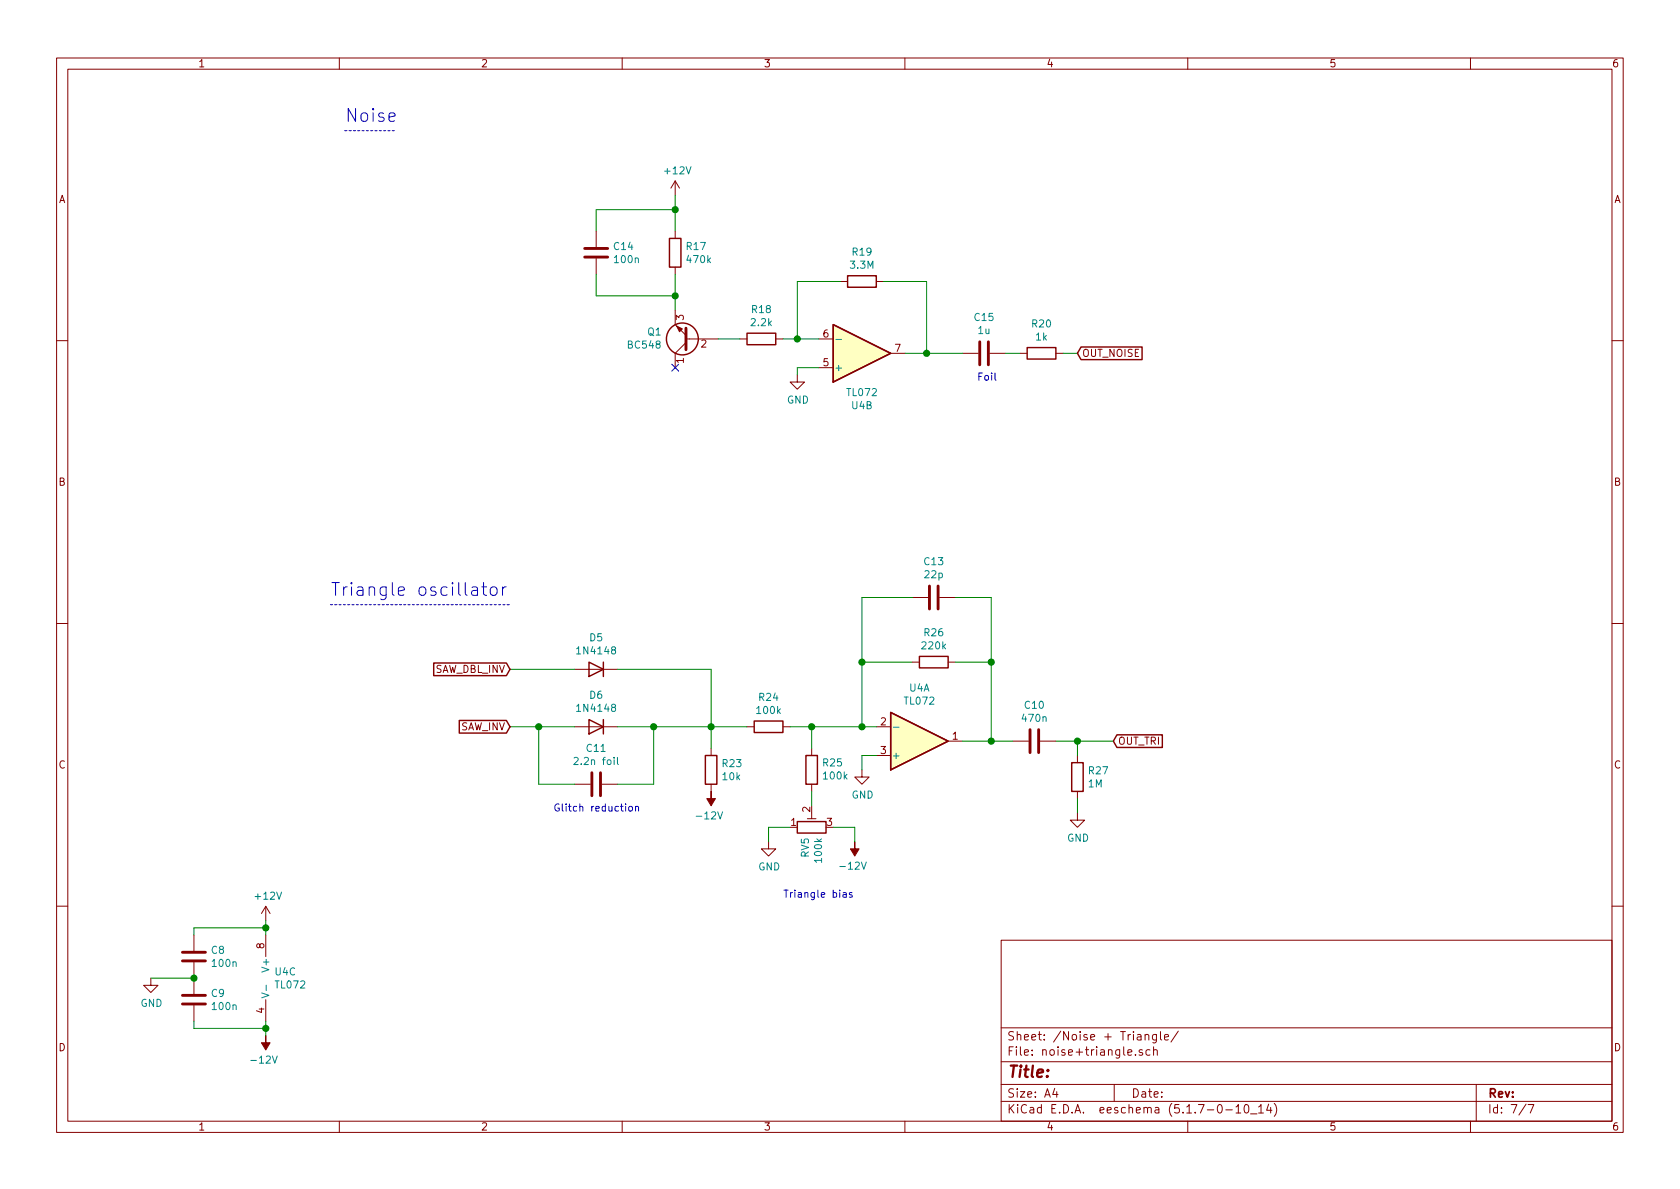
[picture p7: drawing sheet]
<svg xmlns="http://www.w3.org/2000/svg" width="297mm" height="210mm" viewBox="0 0 297 210" stroke-linecap="round" stroke-linejoin="round" font-family="sans-serif">
<g fill="none" stroke="#840000" stroke-width=".18">
<path d="M10 10.3h277v189.9h-277zM12 12.2h273v186.1h-273zM60 10.3v1.9M110 10.3v1.9M160 10.3v1.9M210 10.3v1.9M260 10.3v1.9M119.4 32l-.8 1.3M119.4 32v2.5M119.4 32l.7 1.3M105.4 40.9v2.8M105.4 45.7v2.8"/>
<path d="M119.4 54.9v2.5l1.9 1.9M119.4 40.9v1.3M119.4 47.2v1.3M121.3 59.9h5.7M130.8 59.9h1.3M137.2 59.9h1.2M144.8 59.9h2.5M148.6 49.8h1.3M154.9 49.8h1.3M10 60.2h2M121.3 60.6l-1.9 1.9v2.5M141 66.3v1.3h1.2l-1.2 1.2-1.3-1.2h1.3"/>
<path d="M144.8 65h2.5M157.5 62.5h2.5M170.2 62.5h2.8M175 62.5h2.8M180.3 62.5h1.3M186.7 62.5h1.3M285 60.2h2M10 110.3h2M101.6 118.4h7.6M161.3 105.7h2.8M161.3 117.1h1.3M166.1 105.7h2.8"/>
<path d="M167.6 117.1h1.3M285 110.3h2M101.6 128.5h7.6M101.6 138.7h2.8M106.4 138.7h2.8M125.7 132.3v1.3M125.7 138.7v1.2M132.1 128.5h1.2M138.4 128.5h1.3M143.5 132.3v1.3M143.5 138.7v1.2M152.4 136.1v1.3h1.3l-1.3 1.3-1.3-1.3h1.3"/>
<path d="M154.9 128.5h2.6M154.9 133.6h2.6M167.6 131.1h2.6M179.1 131.1h2.8M183.9 131.1h2.8M190.5 133.6v1.3M190.5 139.9v1.3M135.9 148.8v1.3h1.3l-1.3 1.3-1.3-1.3h1.3M142.7 144.8h1.6M143.5 143.8v1M190.5 143.8v1.2h1.3l-1.3 1.3-1.3-1.3h1.3M10 160.2h2"/>
<path d="M26.7 173v1.2h1.2l-1.2 1.3-1.3-1.3h1.3M34.3 165.3v2.8M34.3 170.2v5.6M34.3 177.8v2.8M47 160.3v2.5M47 165.3v3.9M47 176.8v3.8M47 160.3l-.8 1.2M47 160.3l.8 1.2M177 166.3h108v32h-108zM285 160.2h2M60 198.3v1.9"/>
<path d="M110 198.3v1.9M160 198.3v1.9M177 194.8h108M177 191.8h108M177 187.8h108M177 181.8h108M186.5 192.5l-.4 1h1M186.8 193v1M197 191.8v3M199.4 186.1l.7-.1v-.3l-.5-.1-.2 .2 .1 .7h.6M200.8 186.5v.1M202 185.7a.37 .37 0 0 0-.6 .1l.1 .2 .5 .2 .1 .1-.3 .3-.4-.1"/>
<path d="M202.5 183.1v-.1a.37 .37 0 0 1 .6 .1v.8M202.5 182.9v1M203.3 185.7l-.4-.1-.3 .3 .1 .6 .2 .1 .4-.1M204 185.7a.37 .37 0 0 1 .6 .1v.8M204 185.1v1.5M204.5 182.9v1.2l-.3 .3-.4-.1M204.5 183l-.5-.1-.2 .3v.6l.2 .1 .5-.1M205.2 182.4v1.3l.2 .2M205.9 183.4l.7-.1v-.3l-.5-.1-.2 .2 .1 .7h.6M208.3 182.3l-1.3 2M210 198.3v1.9M216.7 196.3h1.2"/>
<path d="M218.5 195.8l.4-.5v1.5M218.5 196.8h.9M220.1 195.5l.3-.2a.94 .94 0 0 1 0 1.5 .82 .82 0 0 1-.3-1.3zM221.1 197h1.1M222.5 195.8l.5-.5v1.5M222.5 196.8h.9M224.3 195.2l-.3 1.1h.9M224.7 195.8v1M225.3 195.1a1.71 1.71 0 0 1 0 2.3M260 198.3v1.9M261 191.8v6.5M269.8 195.2l-1.2 2"/>
<path d="M270.2 195.3h1l-.6 1.5"/>
</g>
<g fill="#ffffc2" stroke="#ffffc2" stroke-width=".18">
<path d="M157.5 126l10.1 5.1-10.1 5z"/>
<path d="M147.3 57.4l10.2 5.1-10.2 5.1z"/>
</g>
<g fill="none" stroke="#840000" stroke-width=".25">
<path d="M118.4 42.2h2v5h-2zM132.1 58.9h5.1v2.1h-5.1zM147.3 57.4l10.2 5.1-10.2 5.1zM149.9 48.8h5v2h-5zM181.6 61.5h5.1v2h-5.1zM191.1 61.4h10.8v2.2h-10.8l-.6-1.1zM76.7 117.2h12.8l.7 1.2-.7 1.1h-12.8zM104.1 117.1l2.6 1.3-2.6 1.2zM106.7 117.1v2.5M162.6 116.1h5v2h-5zM81.2 127.4h8.3l.7 1.1-.7 1.1h-8.3zM104.1 127.2l2.6 1.3-2.6 1.3z"/>
<path d="M106.7 127.2v2.6M124.7 133.6h2v5.1h-2zM133.3 127.5h5.1v2h-5.1zM142.5 133.6h2v5.1h-2zM157.5 126l10.1 5.1-10.1 5zM189.5 134.9h2v5h-2zM197.5 129.9h8v2.3h-8l-.7-1.1zM141 145.3h5v2h-5z"/>
<circle cx="120.6" cy="59.9" r="2.82"/>
</g>
<path d="M147.8 60h1M101.5 134.1l.5-.2 .2 .4-.8 .9h.8M109.2 133.9v1.1l.1 .2M158 128.6h1M46.3 175.6l1.2 .4-1.2 .4M47.1 174.2v1" fill="none" stroke="#008484" stroke-width=".18"/>
<g fill="none" stroke="#840000" stroke-width=".51">
<path d="M103.4 45.5h4M103.4 43.9h4M121.3 58v3.8M173.2 60.4v4.1M174.8 60.4v4.1M164.3 103.6v4.1M165.9 103.6v4.1M104.6 136.6v4.1M106.2 136.6v4.1M182.1 129v4.1M183.6 129v4.1M32.3 169.9h4"/>
<path d="M32.3 168.4h4M32.3 177.5h4M32.3 176h4"/>
</g>
<g fill="#840000" stroke="#840000" stroke-width=".18">
<path d="M47 183.1v1.3h.8l-.8 1.3-.8-1.3h.8z"/>
<path d="M119.6 57.7l1 .5-.5 .5z"/>
<path d="M125.7 139.9v1.3h.8l-.8 1.3-.7-1.3h.7z"/>
<path d="M151.1 148.8v1.3h.8l-.8 1.3-.7-1.3h.7z"/>
</g>
<path d="M61 23.1h8.8M58.4 106.9h31.8" fill="none" stroke="#0000c2" stroke-width=".18" stroke-dasharray=".4 .4"/>
<g fill="none" stroke="#008400" stroke-width=".18">
<path d="M119.4 34.5v6.4M119.4 37.1h-14v3.8M105.4 48.5v3.8h14M119.4 48.5v6.4M127 59.9h3.8M138.4 59.9h6.4M148.6 49.8h-7.6v10.1M156.2 49.8h7.6v12.7M144.8 65h-3.8v1.3M160 62.5h10.2M177.8 62.5h2.5M188 62.5h2.5"/>
<path d="M90.2 118.4h11.4M109.2 118.4h16.5v13.9M152.4 117.1h8.9M161.3 105.7h-8.9v22.8M168.9 117.1h6.4M168.9 105.7h6.4v25.4M90.2 128.5h11.4M95.2 128.5v10.2h6.4M109.2 128.5h22.9M115.6 128.5v10.2h-6.4M139.7 128.5h15.2M143.5 128.5v3.8"/>
<path d="M143.5 139.9v2.6M154.9 133.6h-2.5v2.5M170.2 131.1h8.9M186.7 131.1h10.1M190.5 131.1v2.5M139.7 146.3h-3.8v2.5M147.3 146.3h3.8v2.5M190.5 141.2v2.6M26.7 173h7.6M47 162.8v2.5M47 164.1h-12.7v1.2M34.3 180.6v1.3h12.7"/>
<path d="M47 180.6v2.5"/>
</g>
<g fill="none" stroke="#0000c2" stroke-width=".18">
<path d="M175.9 66v1.1l.2 .1M83.5 103.9l.2-.1 .6 .1 .1 1.4M84.4 104.3l-.7 .1a.45 .45 0 0 0-.3 .4 .45 .45 0 0 0 .3 .5l.7-.1M85.2 103.8h.8M85.5 103v2l.1 .2 .4 .1M86.8 104a.63 .63 0 0 1 1.1 .2v.6a.62 .62 0 0 1-.6 .5 .62 .62 0 0 1-.6-.5zM88.8 103.8v1.5M89.5 103.8a.54 .54 0 0 0-.7 .4M110.6 142.2v.1M110.6 142.6v.8M111.3 142.6h.3l.2 .2-.1 .6h-.3l-.2-.2zM112.4 142.7l.1-.1h.4v.8"/>
<path d="M112.4 142.6v.8M149.1 157.9h.5v.8M149.6 158.1l-.4 .1-.2 .2 .1 .2h.5M150.6 157.9l-.3-.1-.1 .2v.2l.4 .1v.3h-.4"/>
</g>
<g fill="#008400" stroke="#008400" stroke-width=".25">
<circle cx="119.4" cy="37.1" r=".51"/>
<circle cx="119.4" cy="52.3" r=".51"/>
<circle cx="47" cy="164.1" r=".51"/>
<circle cx="95.3" cy="128.5" r=".51"/>
<circle cx="115.6" cy="128.5" r=".51"/>
<circle cx="175.3" cy="117.1" r=".51"/>
<circle cx="152.4" cy="117.1" r=".51"/>
<circle cx="47" cy="181.9" r=".51"/>
<circle cx="141" cy="59.9" r=".51"/>
<circle cx="190.5" cy="131.1" r=".51"/>
<circle cx="175.3" cy="131.1" r=".51"/>
<circle cx="34.3" cy="173" r=".51"/>
<circle cx="152.4" cy="128.5" r=".51"/>
<circle cx="163.8" cy="62.5" r=".51"/>
<circle cx="125.7" cy="128.5" r=".51"/>
<circle cx="143.5" cy="128.5" r=".51"/>
</g>
<path d="M118.8 64.4l1.2 1.2M120 64.4l-1.2 1.2" fill="none" stroke="#000084" stroke-width=".18"/>
<g font-size="3.1" fill="#0000c2">
<text x="61" y="21.6">Noise</text>
<text x="58.4" y="105.4">Triangle oscillator</text>
</g>
<text font-size="2.8" fill="#840000" x="178" y="190.5">Title:</text>
<g font-size="2.1" fill="#840000">
<text x="178" y="184">Sheet: /Noise + Triangle/</text>
<text x="178" y="186.7">File: noise+triangle.sch</text>
<text x="178" y="196.9">KiCad E.D.A. eeschema (5.1.7-0-10_14)</text>
<text x="178" y="194.1">Size: A4</text>
<text x="200" y="194.1">Date:</text>
<text x="263" y="194.1">Rev:</text>
<text x="263" y="196.9">Id: 7/7</text>
</g>
<g font-size="1.8" fill="#840000">
<text x="35" y="11.9">1</text>
<text x="85" y="11.9">2</text>
<text x="135" y="11.9">3</text>
<text x="185" y="11.9">4</text>
<text x="235" y="11.9">5</text>
<text x="285" y="11.9">6</text>
<text x="10.4" y="35.9">A</text>
<text x="285.4" y="35.9">A</text>
<text x="120.9" y="56.6" transform="rotate(-90 120.9 56.6)">3</text>
<text x="145.6" y="59.7">6</text>
<text x="120.9" y="64.2" transform="rotate(-90 120.9 64.2)">1</text>
<text x="124" y="61.5">2</text>
<text x="145.6" y="64.8">5</text>
<text x="158.3" y="62.2">7</text>
<text x="191.3" y="63.1">OUT_NOISE</text>
<text x="10.4" y="85.9">B</text>
<text x="285.4" y="85.9">B</text>
<text x="76.7" y="119">SAW_DBL_INV</text>
<text x="81.3" y="129.2">SAW_INV</text>
<text x="155.7" y="128.3">2</text>
<text x="168.4" y="130.8">1</text>
<text x="197.6" y="131.7">OUT_TRI</text>
<text x="10.4" y="135.9">C</text>
<text x="155.7" y="133.3">3</text>
<text x="285.4" y="135.9">C</text>
<text x="143.3" y="143.6" transform="rotate(-90 143.3 143.6)">2</text>
<text x="139.9" y="146">1</text>
<text x="146.2" y="146">3</text>
<text x="46.7" y="167.7" transform="rotate(-90 46.7 167.7)">8</text>
<text x="46.7" y="179.2" transform="rotate(-90 46.7 179.2)">4</text>
<text x="10.4" y="185.9">D</text>
<text x="285.4" y="185.9">D</text>
<text x="35" y="199.9">1</text>
<text x="85" y="199.9">2</text>
<text x="135" y="199.9">3</text>
<text x="185" y="199.9">4</text>
<text x="235" y="199.9">5</text>
<text x="285" y="199.9">6</text>
</g>
<g font-size="1.8" fill="#008484">
<text x="117.7" y="30.8">+12V</text>
<text x="108.6" y="44.2">C14</text>
<text x="108.8" y="46.5">100n</text>
<text x="121.4" y="44.2">R17</text>
<text x="121.6" y="46.5">470k</text>
<text x="150.4" y="47.5">3.3M</text>
<text x="150.8" y="45.2">R19</text>
<text x="114.6" y="59.3">Q1</text>
<text x="132.9" y="57.7">2.2k</text>
<text x="133" y="55.4">R18</text>
<text x="172.4" y="56.8">C15</text>
<text x="173" y="59.1">1u</text>
<text x="182.5" y="57.9">R20</text>
<text x="111.2" y="61.6">BC548</text>
<text x="147.4" y="65.7">+</text>
<text x="183.2" y="60.2">1k</text>
<text x="139.1" y="71.4">GND</text>
<text x="149.9" y="70">TL072</text>
<text x="150.6" y="72.4">U4B</text>
<text x="163.5" y="99.9">C13</text>
<text x="163.6" y="102.3">22p</text>
<text x="104.3" y="113.4">D5</text>
<text x="163.5" y="112.5">R26</text>
<text x="102.3" y="115.7">1N4148</text>
<text x="163.1" y="114.8">220k</text>
<text x="102.3" y="125.9">1N4148</text>
<text x="104.3" y="123.6">D6</text>
<text x="134.3" y="123.9">R24</text>
<text x="160" y="124.6">TL072</text>
<text x="160.8" y="122.3">U4A</text>
<text x="181.3" y="125.3">C10</text>
<text x="133.9" y="126.3">100k</text>
<text x="180.9" y="127.7">470n</text>
<text x="102.1" y="135.3">2.2n foil</text>
<text x="103.8" y="133">C11</text>
<text x="127.8" y="135.7">R23</text>
<text x="127.8" y="138">10k</text>
<text x="145.6" y="135.5">R25</text>
<text x="145.7" y="137.8">100k</text>
<text x="157.6" y="134.2">+</text>
<text x="192.6" y="136.9">R27</text>
<text x="150.6" y="141.2">GND</text>
<text x="192.5" y="139.2">1M</text>
<text x="123.5" y="144.9">-12V</text>
<text x="188.7" y="148.8">GND</text>
<text x="134.1" y="153.9">GND</text>
<text x="143" y="151.6" transform="rotate(-90 143 151.6)">RV5</text>
<text x="145.3" y="152.4" transform="rotate(-90 145.3 152.4)">100k</text>
<text x="148.9" y="153.8">-12V</text>
<text x="45.3" y="159.1">+12V</text>
<text x="37.4" y="168.7">C8</text>
<text x="37.7" y="171">100n</text>
<text x="47.6" y="171.5" transform="rotate(-90 47.6 171.5)">V+</text>
<text x="48.7" y="172.5">U4C</text>
<text x="24.8" y="178">GND</text>
<text x="37.4" y="176.3">C9</text>
<text x="37.7" y="178.6">100n</text>
<text x="48.8" y="174.8">TL072</text>
<text x="44.8" y="188.1">-12V</text>
</g>
<g font-size="1.8" fill="#0000c2">
<text x="172.7" y="67.3">Foil</text>
<text x="97.8" y="143.5">Glitch reduction</text>
<text x="138.4" y="158.7">Triangle bias</text>
</g>
</svg>
